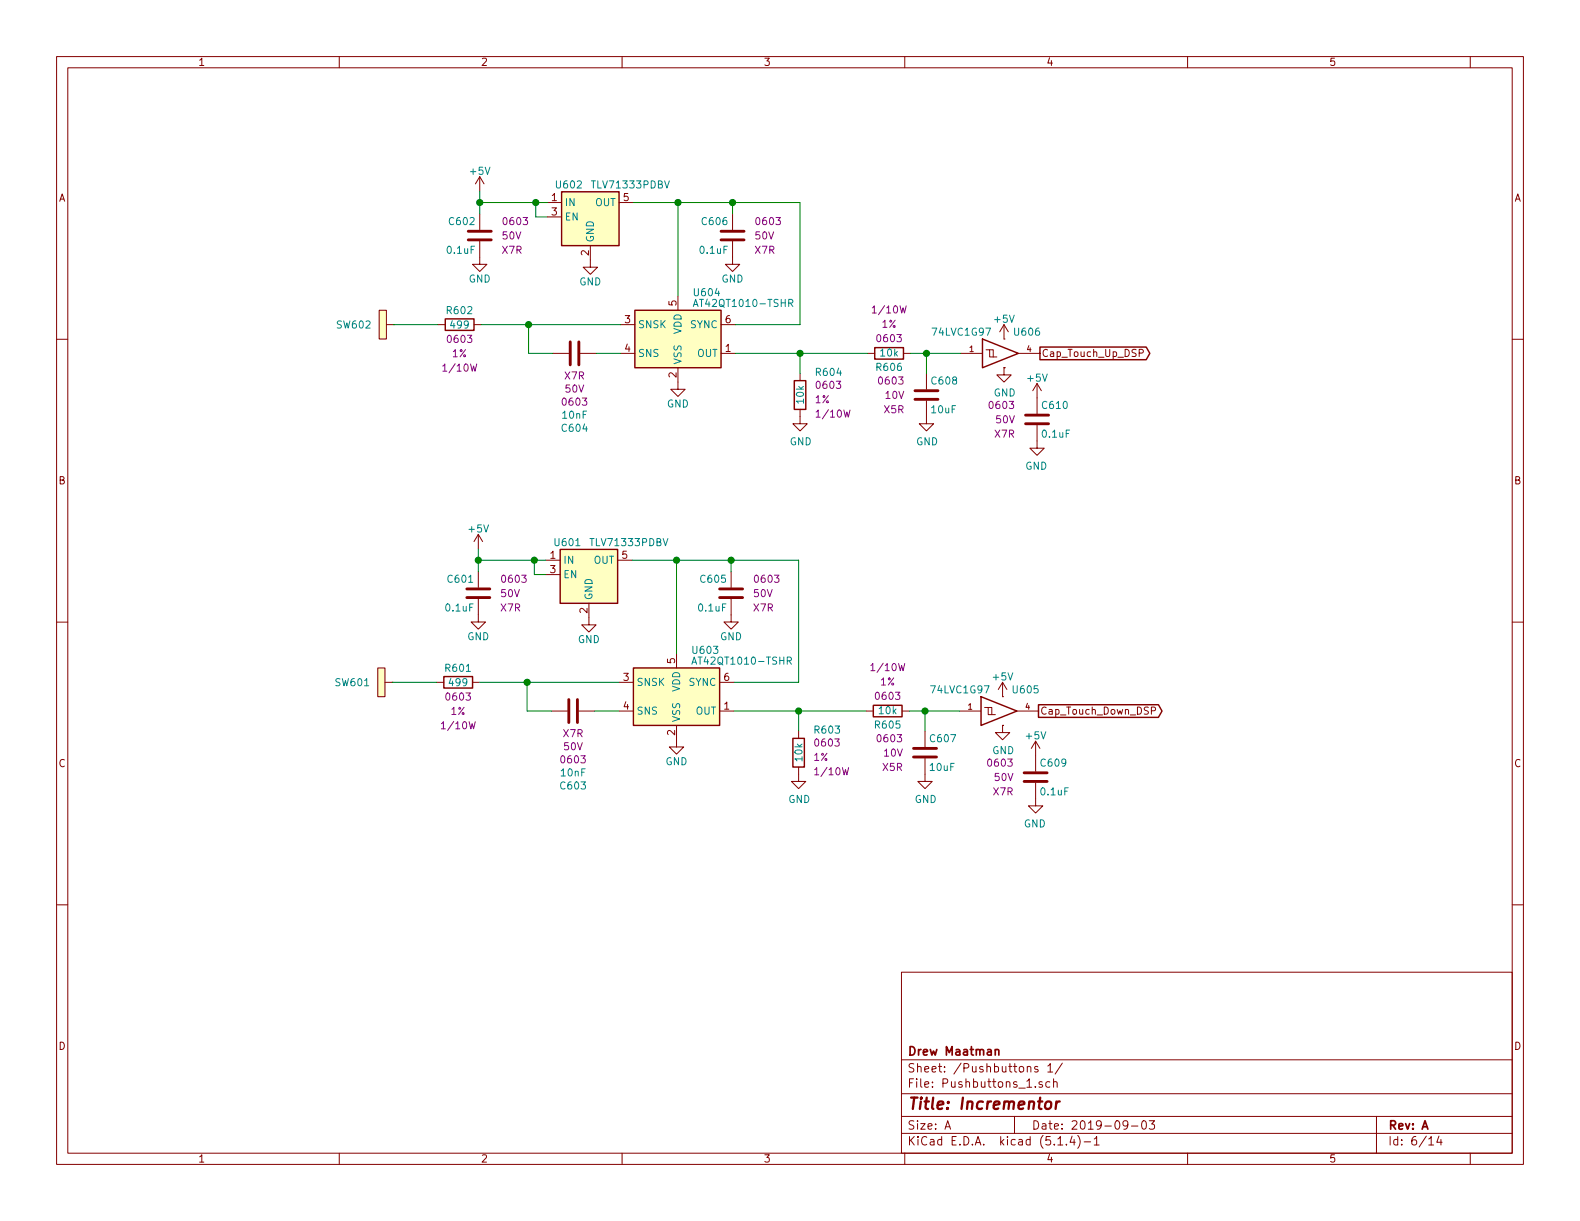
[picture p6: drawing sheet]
EESchema Schematic File Version 4
LIBS:IV-6_Display_Board-cache
EELAYER 30 0
EELAYER END
$Descr A 11000 8500
encoding utf-8
Sheet 6 14
Title "Incrementor"
Date "2019-09-03"
Rev "A"
Comp "Drew Maatman"
Comment1 ""
Comment2 ""
Comment3 ""
Comment4 ""
$EndDescr
$Comp
L Sensor_Touch:AT42QT1010-TSHR U604
U 1 1
P 4720 2360
AR Path="/5E28CFDF/5DF3B23F" Ref="U604"  Part="1" 
AR Path="/5E36CE18/5DF3B23F" Ref="U?"  Part="1" 
AR Path="/5E3C80C8/5DF3B23F" Ref="U?"  Part="1" 
AR Path="/5E3C97B4/5DF3B23F" Ref="U?"  Part="1" 
F 0 "U604" H 4620 2685 50  0000 R CNN
F 1 "AT42QT1010-TSHR" H 4620 2610 50  0000 R CNN
F 2 "TO_SOT_Packages_SMD:SOT-23-6" H 4770 2110 50  0001 L CNN
F 3 "http://ww1.microchip.com/downloads/en/DeviceDoc/Atmel-9541-AT42-QTouch-BSW-AT42QT1010_Datasheet.pdf" H 4990 2910 50  0001 C CNN
F 4 "AT42QT1010-TSHRCT-ND" H 4720 2360 50  0001 C CNN "Digi-Key PN"
	1    4720 2360
	-1   0    0    -1  
$EndComp
$Comp
L power:GND #PWR0608
U 1 1
P 4720 2660
AR Path="/5E28CFDF/5DF3B249" Ref="#PWR0608"  Part="1" 
AR Path="/5E36CE18/5DF3B249" Ref="#PWR?"  Part="1" 
AR Path="/5E3C80C8/5DF3B249" Ref="#PWR?"  Part="1" 
AR Path="/5E3C97B4/5DF3B249" Ref="#PWR?"  Part="1" 
F 0 "#PWR0608" H 4720 2410 50  0001 C CNN
F 1 "GND" H 4720 2510 50  0000 C CNN
F 2 "" H 4720 2660 50  0001 C CNN
F 3 "" H 4720 2660 50  0001 C CNN
	1    4720 2660
	-1   0    0    -1  
$EndComp
$Comp
L Custom_Library:C_Custom C?
U 1 1
P 4000 2460
AR Path="/5C1D5CD8/5E53F844" Ref="C?"  Part="1" 
AR Path="/5C1D5CCA/5E53F844" Ref="C?"  Part="1" 
AR Path="/5C1E3A0B/5E53F844" Ref="C?"  Part="1" 
AR Path="/5C26E09A/5E53F844" Ref="C?"  Part="1" 
AR Path="/5D739492/5E53F844" Ref="C?"  Part="1" 
AR Path="/5E28CFDF/5E53F844" Ref="C604"  Part="1" 
AR Path="/5E36CE18/5E53F844" Ref="C?"  Part="1" 
AR Path="/5E3C80C8/5E53F844" Ref="C?"  Part="1" 
AR Path="/5E3C97B4/5E53F844" Ref="C?"  Part="1" 
F 0 "C604" V 3476 2460 50  0000 C CNN
F 1 "10nF" V 3567 2460 50  0000 C CNN
F 2 "Capacitors_SMD:C_0603" H 4038 2310 50  0001 C CNN
F 3 "" H 4025 2560 50  0001 C CNN
F 4 "1276-1921-1-ND" H -790 240 50  0001 C CNN "Digi-Key PN"
F 5 "0603" V 3658 2460 50  0000 C CNN "display_footprint"
F 6 "50V" V 3749 2460 50  0000 C CNN "Voltage"
F 7 "X7R" V 3840 2460 50  0000 C CNN "Dielectric"
	1    4000 2460
	0    1    -1   0   
$EndComp
Wire Wire Line
	4150 2460 4320 2460
$Comp
L Custom_Library:R_Custom R?
U 1 1
P 3200 2260
AR Path="/5C3165D8/5DF3B266" Ref="R?"  Part="1" 
AR Path="/5C26E09A/5DF3B266" Ref="R?"  Part="1" 
AR Path="/5D739492/5DF3B266" Ref="R?"  Part="1" 
AR Path="/5E28CFDF/5DF3B266" Ref="R602"  Part="1" 
AR Path="/5E36CE18/5DF3B266" Ref="R?"  Part="1" 
AR Path="/5E3C80C8/5DF3B266" Ref="R?"  Part="1" 
AR Path="/5E3C97B4/5DF3B266" Ref="R?"  Part="1" 
F 0 "R602" V 3100 2260 50  0000 C CNN
F 1 "499" V 3200 2260 50  0000 C CNN
F 2 "Resistors_SMD:R_0603" H 3200 2260 50  0001 C CNN
F 3 "" H 3200 2260 50  0001 C CNN
F 4 "P499HCT-ND" H 3500 2660 60  0001 C CNN "Digi-Key PN"
F 5 "0603" V 3300 2260 50  0000 C CNN "display_footprint"
F 6 "1%" V 3400 2260 50  0000 C CNN "Tolerance"
F 7 "1/10W" V 3500 2260 50  0000 C CNN "Wattage"
	1    3200 2260
	0    -1   1    0   
$EndComp
Wire Wire Line
	3350 2260 3680 2260
Wire Wire Line
	3850 2460 3680 2460
Wire Wire Line
	3680 2460 3680 2260
Connection ~ 3680 2260
Wire Wire Line
	3680 2260 4320 2260
$Comp
L Custom_Library:Cap_Touch SW602
U 1 1
P 2740 2260
AR Path="/5E28CFDF/5E53F848" Ref="SW602"  Part="1" 
AR Path="/5E36CE18/5E53F848" Ref="SW?"  Part="1" 
AR Path="/5E3C80C8/5E53F848" Ref="SW?"  Part="1" 
AR Path="/5E3C97B4/5E53F848" Ref="SW?"  Part="1" 
F 0 "SW602" V 2740 2410 50  0000 L CNN
F 1 "Cap_Touch" H 2740 2410 50  0001 C CNN
F 2 "Custom Footprints Library:Capacitive_Touch_Pad" H 2740 2260 60  0001 C CNN
F 3 "" H 2740 2260 60  0000 C CNN
	1    2740 2260
	0    -1   1    0   
$EndComp
Wire Wire Line
	2740 2260 3050 2260
$Comp
L Custom_Library:R_Custom R?
U 1 1
P 5570 2750
AR Path="/5D6B2673/5E53F84B" Ref="R?"  Part="1" 
AR Path="/5D784813/5E53F84B" Ref="R?"  Part="1" 
AR Path="/5D739492/5E53F84B" Ref="R?"  Part="1" 
AR Path="/5E28CFDF/5E53F84B" Ref="R604"  Part="1" 
AR Path="/5E36CE18/5E53F84B" Ref="R?"  Part="1" 
AR Path="/5E3C80C8/5E53F84B" Ref="R?"  Part="1" 
AR Path="/5E3C97B4/5E53F84B" Ref="R?"  Part="1" 
F 0 "R604" H 5670 2910 50  0000 L CNN
F 1 "10k" V 5570 2680 50  0000 L CNN
F 2 "Resistors_SMD:R_0603" H 5570 2750 50  0001 C CNN
F 3 "" H 5570 2750 50  0001 C CNN
F 4 "0603" H 5670 2820 50  0000 L CNN "display_footprint"
F 5 "1%" H 5670 2720 50  0000 L CNN "Tolerance"
F 6 "1/10W" H 5670 2620 50  0000 L CNN "Wattage"
F 7 "RMCF0603FT10K0CT-ND" H 5870 3150 60  0001 C CNN "Digi-Key PN"
	1    5570 2750
	1    0    0    -1  
$EndComp
$Comp
L power:GND #PWR?
U 1 1
P 5570 2900
AR Path="/5D6B2673/5DF3B28E" Ref="#PWR?"  Part="1" 
AR Path="/5D784813/5DF3B28E" Ref="#PWR?"  Part="1" 
AR Path="/5D739492/5DF3B28E" Ref="#PWR?"  Part="1" 
AR Path="/5E28CFDF/5DF3B28E" Ref="#PWR0612"  Part="1" 
AR Path="/5E36CE18/5DF3B28E" Ref="#PWR?"  Part="1" 
AR Path="/5E3C80C8/5DF3B28E" Ref="#PWR?"  Part="1" 
AR Path="/5E3C97B4/5DF3B28E" Ref="#PWR?"  Part="1" 
F 0 "#PWR0612" H 5570 2650 50  0001 C CNN
F 1 "GND" H 5575 2727 50  0000 C CNN
F 2 "" H 5570 2900 50  0001 C CNN
F 3 "" H 5570 2900 50  0001 C CNN
	1    5570 2900
	1    0    0    -1  
$EndComp
Wire Wire Line
	5570 2600 5570 2460
Wire Wire Line
	5570 2460 5120 2460
$Comp
L Custom_Library:R_Custom R?
U 1 1
P 6190 2460
AR Path="/5C3165D8/5DF3B29D" Ref="R?"  Part="1" 
AR Path="/5C26E09A/5DF3B29D" Ref="R?"  Part="1" 
AR Path="/5D739492/5DF3B29D" Ref="R?"  Part="1" 
AR Path="/5E28CFDF/5DF3B29D" Ref="R606"  Part="1" 
AR Path="/5E36CE18/5DF3B29D" Ref="R?"  Part="1" 
AR Path="/5E3C80C8/5DF3B29D" Ref="R?"  Part="1" 
AR Path="/5E3C97B4/5DF3B29D" Ref="R?"  Part="1" 
F 0 "R606" V 6090 2460 50  0000 C CNN
F 1 "10k" V 6190 2460 50  0000 C CNN
F 2 "Resistors_SMD:R_0603" H 6190 2460 50  0001 C CNN
F 3 "" H 6190 2460 50  0001 C CNN
F 4 "0603" V 6290 2460 50  0000 C CNN "display_footprint"
F 5 "1%" V 6390 2460 50  0000 C CNN "Tolerance"
F 6 "1/10W" V 6490 2460 50  0000 C CNN "Wattage"
F 7 "RMCF0603FT10K0CT-ND" H 6190 2460 50  0001 C CNN "Digi-Key PN"
	1    6190 2460
	0    1    -1   0   
$EndComp
Wire Wire Line
	6040 2460 5570 2460
Connection ~ 5570 2460
$Comp
L Custom_Library:C_Custom C?
U 1 1
P 6450 2750
AR Path="/5C1D5CD8/5DF3B2AD" Ref="C?"  Part="1" 
AR Path="/5C1D5CCA/5DF3B2AD" Ref="C?"  Part="1" 
AR Path="/5C26E09A/5DF3B2AD" Ref="C?"  Part="1" 
AR Path="/5D739492/5DF3B2AD" Ref="C?"  Part="1" 
AR Path="/5E28CFDF/5DF3B2AD" Ref="C608"  Part="1" 
AR Path="/5E36CE18/5DF3B2AD" Ref="C?"  Part="1" 
AR Path="/5E3C80C8/5DF3B2AD" Ref="C?"  Part="1" 
AR Path="/5E3C97B4/5DF3B2AD" Ref="C?"  Part="1" 
F 0 "C608" H 6475 2850 50  0000 L CNN
F 1 "10uF" H 6475 2650 50  0000 L CNN
F 2 "Capacitors_SMD:C_0603" H 6488 2600 50  0001 C CNN
F 3 "" H 6475 2850 50  0001 C CNN
F 4 "490-14372-1-ND" H 6875 3250 60  0001 C CNN "Digi-Key PN"
F 5 "0603" H 6300 2850 50  0000 R CNN "display_footprint"
F 6 "10V" H 6300 2750 50  0000 R CNN "Voltage"
F 7 "X5R" H 6300 2650 50  0000 R CNN "Dielectric"
	1    6450 2750
	1    0    0    -1  
$EndComp
$Comp
L power:GND #PWR?
U 1 1
P 6450 2900
AR Path="/5D6B2673/5E53F853" Ref="#PWR?"  Part="1" 
AR Path="/5D784813/5E53F853" Ref="#PWR?"  Part="1" 
AR Path="/5D739492/5E53F853" Ref="#PWR?"  Part="1" 
AR Path="/5E28CFDF/5E53F853" Ref="#PWR0614"  Part="1" 
AR Path="/5E36CE18/5E53F853" Ref="#PWR?"  Part="1" 
AR Path="/5E3C80C8/5E53F853" Ref="#PWR?"  Part="1" 
AR Path="/5E3C97B4/5E53F853" Ref="#PWR?"  Part="1" 
F 0 "#PWR0614" H 6450 2650 50  0001 C CNN
F 1 "GND" H 6455 2727 50  0000 C CNN
F 2 "" H 6450 2900 50  0001 C CNN
F 3 "" H 6450 2900 50  0001 C CNN
	1    6450 2900
	1    0    0    -1  
$EndComp
Wire Wire Line
	6450 2600 6450 2460
Wire Wire Line
	6450 2460 6340 2460
Wire Wire Line
	6690 2460 6450 2460
Connection ~ 6450 2460
$Comp
L power:GND #PWR?
U 1 1
P 6990 2560
AR Path="/5D6B2673/5E53F854" Ref="#PWR?"  Part="1" 
AR Path="/5D784813/5E53F854" Ref="#PWR?"  Part="1" 
AR Path="/5D739492/5E53F854" Ref="#PWR?"  Part="1" 
AR Path="/5E28CFDF/5E53F854" Ref="#PWR0618"  Part="1" 
AR Path="/5E36CE18/5E53F854" Ref="#PWR?"  Part="1" 
AR Path="/5E3C80C8/5E53F854" Ref="#PWR?"  Part="1" 
AR Path="/5E3C97B4/5E53F854" Ref="#PWR?"  Part="1" 
F 0 "#PWR0618" H 6990 2310 50  0001 C CNN
F 1 "GND" H 6995 2387 50  0000 C CNN
F 2 "" H 6990 2560 50  0001 C CNN
F 3 "" H 6990 2560 50  0001 C CNN
	1    6990 2560
	1    0    0    -1  
$EndComp
$Comp
L Custom_Library:C_Custom C?
U 1 1
P 5100 1640
AR Path="/5C1D5CD8/5E53F85C" Ref="C?"  Part="1" 
AR Path="/5C1D5CCA/5E53F85C" Ref="C?"  Part="1" 
AR Path="/5C26E09A/5E53F85C" Ref="C?"  Part="1" 
AR Path="/5D739492/5E53F85C" Ref="C?"  Part="1" 
AR Path="/5E28CFDF/5E53F85C" Ref="C606"  Part="1" 
AR Path="/5E36CE18/5E53F85C" Ref="C?"  Part="1" 
AR Path="/5E3C80C8/5E53F85C" Ref="C?"  Part="1" 
AR Path="/5E3C97B4/5E53F85C" Ref="C?"  Part="1" 
F 0 "C606" H 5125 1740 50  0000 L CNN
F 1 "0.1uF" H 5125 1540 50  0000 L CNN
F 2 "Capacitors_SMD:C_0603" H 5138 1490 50  0001 C CNN
F 3 "" H 5125 1740 50  0001 C CNN
F 4 "311-1344-1-ND" H 5525 2140 60  0001 C CNN "Digi-Key PN"
F 5 "0603" H 4950 1740 50  0000 R CNN "display_footprint"
F 6 "50V" H 4950 1640 50  0000 R CNN "Voltage"
F 7 "X7R" H 4950 1540 50  0000 R CNN "Dielectric"
	1    5100 1640
	-1   0    0    -1  
$EndComp
$Comp
L power:GND #PWR0610
U 1 1
P 5100 1790
AR Path="/5E28CFDF/5E53F85F" Ref="#PWR0610"  Part="1" 
AR Path="/5E36CE18/5E53F85F" Ref="#PWR?"  Part="1" 
AR Path="/5E3C80C8/5E53F85F" Ref="#PWR?"  Part="1" 
AR Path="/5E3C97B4/5E53F85F" Ref="#PWR?"  Part="1" 
F 0 "#PWR0610" H 5100 1540 50  0001 C CNN
F 1 "GND" H 5100 1640 50  0000 C CNN
F 2 "" H 5100 1790 50  0001 C CNN
F 3 "" H 5100 1790 50  0001 C CNN
	1    5100 1790
	1    0    0    -1  
$EndComp
$Comp
L power:GND #PWR?
U 1 1
P 7220 3070
AR Path="/5D6B2673/5E53F859" Ref="#PWR?"  Part="1" 
AR Path="/5D784813/5E53F859" Ref="#PWR?"  Part="1" 
AR Path="/5D739492/5E53F859" Ref="#PWR?"  Part="1" 
AR Path="/5E28CFDF/5E53F859" Ref="#PWR0622"  Part="1" 
AR Path="/5E36CE18/5E53F859" Ref="#PWR?"  Part="1" 
AR Path="/5E3C80C8/5E53F859" Ref="#PWR?"  Part="1" 
AR Path="/5E3C97B4/5E53F859" Ref="#PWR?"  Part="1" 
F 0 "#PWR0622" H 7220 2820 50  0001 C CNN
F 1 "GND" H 7225 2897 50  0000 C CNN
F 2 "" H 7220 3070 50  0001 C CNN
F 3 "" H 7220 3070 50  0001 C CNN
	1    7220 3070
	-1   0    0    -1  
$EndComp
$Comp
L Custom_Library:C_Custom C?
U 1 1
P 7220 2920
AR Path="/5C1D5CD8/5E53F857" Ref="C?"  Part="1" 
AR Path="/5C1D5CCA/5E53F857" Ref="C?"  Part="1" 
AR Path="/5C26E09A/5E53F857" Ref="C?"  Part="1" 
AR Path="/5D739492/5E53F857" Ref="C?"  Part="1" 
AR Path="/5E28CFDF/5E53F857" Ref="C610"  Part="1" 
AR Path="/5E36CE18/5E53F857" Ref="C?"  Part="1" 
AR Path="/5E3C80C8/5E53F857" Ref="C?"  Part="1" 
AR Path="/5E3C97B4/5E53F857" Ref="C?"  Part="1" 
F 0 "C610" H 7245 3020 50  0000 L CNN
F 1 "0.1uF" H 7245 2820 50  0000 L CNN
F 2 "Capacitors_SMD:C_0603" H 7258 2770 50  0001 C CNN
F 3 "" H 7245 3020 50  0001 C CNN
F 4 "311-1344-1-ND" H 7645 3420 60  0001 C CNN "Digi-Key PN"
F 5 "0603" H 7070 3020 50  0000 R CNN "display_footprint"
F 6 "50V" H 7070 2920 50  0000 R CNN "Voltage"
F 7 "X7R" H 7070 2820 50  0000 R CNN "Dielectric"
	1    7220 2920
	1    0    0    -1  
$EndComp
$Comp
L IV-6_Display_Board-rescue:TLV71333PDBV-Regulator_Linear U602
U 1 1
P 4110 1510
AR Path="/5E28CFDF/5E361FE3" Ref="U602"  Part="1" 
AR Path="/5E36CE18/5E361FE3" Ref="U?"  Part="1" 
AR Path="/5E3C80C8/5E361FE3" Ref="U?"  Part="1" 
AR Path="/5E3C97B4/5E361FE3" Ref="U?"  Part="1" 
AR Path="/5E361FE3" Ref="U?"  Part="1" 
F 0 "U602" H 3960 1735 50  0000 C CNN
F 1 "TLV71333PDBV" H 4110 1735 50  0000 L CNN
F 2 "Package_TO_SOT_SMD:SOT-23-5" H 4110 1810 50  0001 C CIN
F 3 "http://www.ti.com/lit/ds/symlink/tlv713p.pdf" H 4110 1510 50  0001 C CNN
	1    4110 1510
	1    0    0    -1  
$EndComp
Wire Wire Line
	4410 1410 4720 1410
Wire Wire Line
	5100 1410 5100 1490
Wire Wire Line
	5100 1410 5570 1410
Wire Wire Line
	5570 1410 5570 2260
Wire Wire Line
	5570 2260 5120 2260
Connection ~ 5100 1410
Wire Wire Line
	4720 2060 4720 1410
Connection ~ 4720 1410
Wire Wire Line
	4720 1410 5100 1410
$Comp
L power:GND #PWR0606
U 1 1
P 4110 1810
AR Path="/5E28CFDF/5E53F862" Ref="#PWR0606"  Part="1" 
AR Path="/5E36CE18/5E53F862" Ref="#PWR?"  Part="1" 
AR Path="/5E3C80C8/5E53F862" Ref="#PWR?"  Part="1" 
AR Path="/5E3C97B4/5E53F862" Ref="#PWR?"  Part="1" 
F 0 "#PWR0606" H 4110 1560 50  0001 C CNN
F 1 "GND" H 4110 1660 50  0000 C CNN
F 2 "" H 4110 1810 50  0001 C CNN
F 3 "" H 4110 1810 50  0001 C CNN
	1    4110 1810
	1    0    0    -1  
$EndComp
$Comp
L Custom_Library:C_Custom C?
U 1 1
P 3340 1640
AR Path="/5C1D5CD8/5E53F864" Ref="C?"  Part="1" 
AR Path="/5C1D5CCA/5E53F864" Ref="C?"  Part="1" 
AR Path="/5C26E09A/5E53F864" Ref="C?"  Part="1" 
AR Path="/5D739492/5E53F864" Ref="C?"  Part="1" 
AR Path="/5E28CFDF/5E53F864" Ref="C602"  Part="1" 
AR Path="/5E36CE18/5E53F864" Ref="C?"  Part="1" 
AR Path="/5E3C80C8/5E53F864" Ref="C?"  Part="1" 
AR Path="/5E3C97B4/5E53F864" Ref="C?"  Part="1" 
F 0 "C602" H 3365 1740 50  0000 L CNN
F 1 "0.1uF" H 3365 1540 50  0000 L CNN
F 2 "Capacitors_SMD:C_0603" H 3378 1490 50  0001 C CNN
F 3 "" H 3365 1740 50  0001 C CNN
F 4 "311-1344-1-ND" H 3765 2140 60  0001 C CNN "Digi-Key PN"
F 5 "0603" H 3190 1740 50  0000 R CNN "display_footprint"
F 6 "50V" H 3190 1640 50  0000 R CNN "Voltage"
F 7 "X7R" H 3190 1540 50  0000 R CNN "Dielectric"
	1    3340 1640
	-1   0    0    -1  
$EndComp
$Comp
L power:GND #PWR0604
U 1 1
P 3340 1790
AR Path="/5E28CFDF/5E53F867" Ref="#PWR0604"  Part="1" 
AR Path="/5E36CE18/5E53F867" Ref="#PWR?"  Part="1" 
AR Path="/5E3C80C8/5E53F867" Ref="#PWR?"  Part="1" 
AR Path="/5E3C97B4/5E53F867" Ref="#PWR?"  Part="1" 
F 0 "#PWR0604" H 3340 1540 50  0001 C CNN
F 1 "GND" H 3340 1640 50  0000 C CNN
F 2 "" H 3340 1790 50  0001 C CNN
F 3 "" H 3340 1790 50  0001 C CNN
	1    3340 1790
	1    0    0    -1  
$EndComp
Wire Wire Line
	3810 1410 3730 1410
Wire Wire Line
	3340 1410 3340 1490
$Comp
L power:+5V #PWR0603
U 1 1
P 3340 1330
AR Path="/5E28CFDF/5E36AD8C" Ref="#PWR0603"  Part="1" 
AR Path="/5E36CE18/5E36AD8C" Ref="#PWR?"  Part="1" 
AR Path="/5E3C80C8/5E36AD8C" Ref="#PWR?"  Part="1" 
AR Path="/5E3C97B4/5E36AD8C" Ref="#PWR?"  Part="1" 
F 0 "#PWR0603" H 3340 1180 50  0001 C CNN
F 1 "+5V" H 3340 1470 50  0000 C CNN
F 2 "" H 3340 1330 50  0001 C CNN
F 3 "" H 3340 1330 50  0001 C CNN
	1    3340 1330
	1    0    0    -1  
$EndComp
Wire Wire Line
	3340 1330 3340 1410
Connection ~ 3340 1410
Wire Wire Line
	3810 1510 3730 1510
Wire Wire Line
	3730 1510 3730 1410
Connection ~ 3730 1410
Wire Wire Line
	3730 1410 3340 1410
$Comp
L Sensor_Touch:AT42QT1010-TSHR U603
U 1 1
P 4710 4850
AR Path="/5E28CFDF/5E36F13C" Ref="U603"  Part="1" 
AR Path="/5E36CE18/5E36F13C" Ref="U?"  Part="1" 
AR Path="/5E3C80C8/5E36F13C" Ref="U?"  Part="1" 
AR Path="/5E3C97B4/5E36F13C" Ref="U?"  Part="1" 
F 0 "U603" H 4610 5175 50  0000 R CNN
F 1 "AT42QT1010-TSHR" H 4610 5100 50  0000 R CNN
F 2 "TO_SOT_Packages_SMD:SOT-23-6" H 4760 4600 50  0001 L CNN
F 3 "http://ww1.microchip.com/downloads/en/DeviceDoc/Atmel-9541-AT42-QTouch-BSW-AT42QT1010_Datasheet.pdf" H 4980 5400 50  0001 C CNN
F 4 "AT42QT1010-TSHRCT-ND" H 4710 4850 50  0001 C CNN "Digi-Key PN"
	1    4710 4850
	-1   0    0    -1  
$EndComp
$Comp
L power:GND #PWR0607
U 1 1
P 4710 5150
AR Path="/5E28CFDF/5E36F146" Ref="#PWR0607"  Part="1" 
AR Path="/5E36CE18/5E36F146" Ref="#PWR?"  Part="1" 
AR Path="/5E3C80C8/5E36F146" Ref="#PWR?"  Part="1" 
AR Path="/5E3C97B4/5E36F146" Ref="#PWR?"  Part="1" 
F 0 "#PWR0607" H 4710 4900 50  0001 C CNN
F 1 "GND" H 4710 5000 50  0000 C CNN
F 2 "" H 4710 5150 50  0001 C CNN
F 3 "" H 4710 5150 50  0001 C CNN
	1    4710 5150
	-1   0    0    -1  
$EndComp
$Comp
L Custom_Library:C_Custom C?
U 1 1
P 3990 4950
AR Path="/5C1D5CD8/5E53F86C" Ref="C?"  Part="1" 
AR Path="/5C1D5CCA/5E53F86C" Ref="C?"  Part="1" 
AR Path="/5C1E3A0B/5E53F86C" Ref="C?"  Part="1" 
AR Path="/5C26E09A/5E53F86C" Ref="C?"  Part="1" 
AR Path="/5D739492/5E53F86C" Ref="C?"  Part="1" 
AR Path="/5E28CFDF/5E53F86C" Ref="C603"  Part="1" 
AR Path="/5E36CE18/5E53F86C" Ref="C?"  Part="1" 
AR Path="/5E3C80C8/5E53F86C" Ref="C?"  Part="1" 
AR Path="/5E3C97B4/5E53F86C" Ref="C?"  Part="1" 
F 0 "C603" V 3466 4950 50  0000 C CNN
F 1 "10nF" V 3557 4950 50  0000 C CNN
F 2 "Capacitors_SMD:C_0603" H 4028 4800 50  0001 C CNN
F 3 "" H 4015 5050 50  0001 C CNN
F 4 "1276-1921-1-ND" H -800 2730 50  0001 C CNN "Digi-Key PN"
F 5 "0603" V 3648 4950 50  0000 C CNN "display_footprint"
F 6 "50V" V 3739 4950 50  0000 C CNN "Voltage"
F 7 "X7R" V 3830 4950 50  0000 C CNN "Dielectric"
	1    3990 4950
	0    1    -1   0   
$EndComp
Wire Wire Line
	4140 4950 4310 4950
$Comp
L Custom_Library:R_Custom R?
U 1 1
P 3190 4750
AR Path="/5C3165D8/5E36F163" Ref="R?"  Part="1" 
AR Path="/5C26E09A/5E36F163" Ref="R?"  Part="1" 
AR Path="/5D739492/5E36F163" Ref="R?"  Part="1" 
AR Path="/5E28CFDF/5E36F163" Ref="R601"  Part="1" 
AR Path="/5E36CE18/5E36F163" Ref="R?"  Part="1" 
AR Path="/5E3C80C8/5E36F163" Ref="R?"  Part="1" 
AR Path="/5E3C97B4/5E36F163" Ref="R?"  Part="1" 
F 0 "R601" V 3090 4750 50  0000 C CNN
F 1 "499" V 3190 4750 50  0000 C CNN
F 2 "Resistors_SMD:R_0603" H 3190 4750 50  0001 C CNN
F 3 "" H 3190 4750 50  0001 C CNN
F 4 "P499HCT-ND" H 3490 5150 60  0001 C CNN "Digi-Key PN"
F 5 "0603" V 3290 4750 50  0000 C CNN "display_footprint"
F 6 "1%" V 3390 4750 50  0000 C CNN "Tolerance"
F 7 "1/10W" V 3490 4750 50  0000 C CNN "Wattage"
	1    3190 4750
	0    -1   1    0   
$EndComp
Wire Wire Line
	3340 4750 3670 4750
Wire Wire Line
	3840 4950 3670 4950
Wire Wire Line
	3670 4950 3670 4750
Connection ~ 3670 4750
Wire Wire Line
	3670 4750 4310 4750
$Comp
L Custom_Library:Cap_Touch SW601
U 1 1
P 2730 4750
AR Path="/5E28CFDF/5E53F86E" Ref="SW601"  Part="1" 
AR Path="/5E36CE18/5E53F86E" Ref="SW?"  Part="1" 
AR Path="/5E3C80C8/5E53F86E" Ref="SW?"  Part="1" 
AR Path="/5E3C97B4/5E53F86E" Ref="SW?"  Part="1" 
F 0 "SW601" V 2730 4900 50  0000 L CNN
F 1 "Cap_Touch" H 2730 4900 50  0001 C CNN
F 2 "Custom Footprints Library:Capacitive_Touch_Pad" H 2730 4750 60  0001 C CNN
F 3 "" H 2730 4750 60  0000 C CNN
	1    2730 4750
	0    -1   1    0   
$EndComp
Wire Wire Line
	2730 4750 3040 4750
$Comp
L Custom_Library:R_Custom R?
U 1 1
P 5560 5240
AR Path="/5D6B2673/5E53F86F" Ref="R?"  Part="1" 
AR Path="/5D784813/5E53F86F" Ref="R?"  Part="1" 
AR Path="/5D739492/5E53F86F" Ref="R?"  Part="1" 
AR Path="/5E28CFDF/5E53F86F" Ref="R603"  Part="1" 
AR Path="/5E36CE18/5E53F86F" Ref="R?"  Part="1" 
AR Path="/5E3C80C8/5E53F86F" Ref="R?"  Part="1" 
AR Path="/5E3C97B4/5E53F86F" Ref="R?"  Part="1" 
F 0 "R603" H 5660 5400 50  0000 L CNN
F 1 "10k" V 5560 5170 50  0000 L CNN
F 2 "Resistors_SMD:R_0603" H 5560 5240 50  0001 C CNN
F 3 "" H 5560 5240 50  0001 C CNN
F 4 "0603" H 5660 5310 50  0000 L CNN "display_footprint"
F 5 "1%" H 5660 5210 50  0000 L CNN "Tolerance"
F 6 "1/10W" H 5660 5110 50  0000 L CNN "Wattage"
F 7 "RMCF0603FT10K0CT-ND" H 5860 5640 60  0001 C CNN "Digi-Key PN"
	1    5560 5240
	1    0    0    -1  
$EndComp
$Comp
L power:GND #PWR?
U 1 1
P 5560 5390
AR Path="/5D6B2673/5E53F870" Ref="#PWR?"  Part="1" 
AR Path="/5D784813/5E53F870" Ref="#PWR?"  Part="1" 
AR Path="/5D739492/5E53F870" Ref="#PWR?"  Part="1" 
AR Path="/5E28CFDF/5E53F870" Ref="#PWR0611"  Part="1" 
AR Path="/5E36CE18/5E53F870" Ref="#PWR?"  Part="1" 
AR Path="/5E3C80C8/5E53F870" Ref="#PWR?"  Part="1" 
AR Path="/5E3C97B4/5E53F870" Ref="#PWR?"  Part="1" 
F 0 "#PWR0611" H 5560 5140 50  0001 C CNN
F 1 "GND" H 5565 5217 50  0000 C CNN
F 2 "" H 5560 5390 50  0001 C CNN
F 3 "" H 5560 5390 50  0001 C CNN
	1    5560 5390
	1    0    0    -1  
$EndComp
Wire Wire Line
	5560 5090 5560 4950
Wire Wire Line
	5560 4950 5110 4950
$Comp
L Custom_Library:R_Custom R?
U 1 1
P 6180 4950
AR Path="/5C3165D8/5E53F871" Ref="R?"  Part="1" 
AR Path="/5C26E09A/5E53F871" Ref="R?"  Part="1" 
AR Path="/5D739492/5E53F871" Ref="R?"  Part="1" 
AR Path="/5E28CFDF/5E53F871" Ref="R605"  Part="1" 
AR Path="/5E36CE18/5E53F871" Ref="R?"  Part="1" 
AR Path="/5E3C80C8/5E53F871" Ref="R?"  Part="1" 
AR Path="/5E3C97B4/5E53F871" Ref="R?"  Part="1" 
F 0 "R605" V 6080 4950 50  0000 C CNN
F 1 "10k" V 6180 4950 50  0000 C CNN
F 2 "Resistors_SMD:R_0603" H 6180 4950 50  0001 C CNN
F 3 "" H 6180 4950 50  0001 C CNN
F 4 "0603" V 6280 4950 50  0000 C CNN "display_footprint"
F 5 "1%" V 6380 4950 50  0000 C CNN "Tolerance"
F 6 "1/10W" V 6480 4950 50  0000 C CNN "Wattage"
F 7 "RMCF0603FT10K0CT-ND" H 6180 4950 50  0001 C CNN "Digi-Key PN"
	1    6180 4950
	0    1    -1   0   
$EndComp
Wire Wire Line
	6030 4950 5560 4950
Connection ~ 5560 4950
$Comp
L Custom_Library:C_Custom C?
U 1 1
P 6440 5240
AR Path="/5C1D5CD8/5E53F872" Ref="C?"  Part="1" 
AR Path="/5C1D5CCA/5E53F872" Ref="C?"  Part="1" 
AR Path="/5C26E09A/5E53F872" Ref="C?"  Part="1" 
AR Path="/5D739492/5E53F872" Ref="C?"  Part="1" 
AR Path="/5E28CFDF/5E53F872" Ref="C607"  Part="1" 
AR Path="/5E36CE18/5E53F872" Ref="C?"  Part="1" 
AR Path="/5E3C80C8/5E53F872" Ref="C?"  Part="1" 
AR Path="/5E3C97B4/5E53F872" Ref="C?"  Part="1" 
F 0 "C607" H 6465 5340 50  0000 L CNN
F 1 "10uF" H 6465 5140 50  0000 L CNN
F 2 "Capacitors_SMD:C_0603" H 6478 5090 50  0001 C CNN
F 3 "" H 6465 5340 50  0001 C CNN
F 4 "490-14372-1-ND" H 6865 5740 60  0001 C CNN "Digi-Key PN"
F 5 "0603" H 6290 5340 50  0000 R CNN "display_footprint"
F 6 "10V" H 6290 5240 50  0000 R CNN "Voltage"
F 7 "X5R" H 6290 5140 50  0000 R CNN "Dielectric"
	1    6440 5240
	1    0    0    -1  
$EndComp
$Comp
L power:GND #PWR?
U 1 1
P 6440 5390
AR Path="/5D6B2673/5E36F1B5" Ref="#PWR?"  Part="1" 
AR Path="/5D784813/5E36F1B5" Ref="#PWR?"  Part="1" 
AR Path="/5D739492/5E36F1B5" Ref="#PWR?"  Part="1" 
AR Path="/5E28CFDF/5E36F1B5" Ref="#PWR0613"  Part="1" 
AR Path="/5E36CE18/5E36F1B5" Ref="#PWR?"  Part="1" 
AR Path="/5E3C80C8/5E36F1B5" Ref="#PWR?"  Part="1" 
AR Path="/5E3C97B4/5E36F1B5" Ref="#PWR?"  Part="1" 
F 0 "#PWR0613" H 6440 5140 50  0001 C CNN
F 1 "GND" H 6445 5217 50  0000 C CNN
F 2 "" H 6440 5390 50  0001 C CNN
F 3 "" H 6440 5390 50  0001 C CNN
	1    6440 5390
	1    0    0    -1  
$EndComp
Wire Wire Line
	6440 5090 6440 4950
Wire Wire Line
	6440 4950 6330 4950
Wire Wire Line
	6680 4950 6440 4950
Connection ~ 6440 4950
$Comp
L power:GND #PWR?
U 1 1
P 6980 5050
AR Path="/5D6B2673/5E36F1C3" Ref="#PWR?"  Part="1" 
AR Path="/5D784813/5E36F1C3" Ref="#PWR?"  Part="1" 
AR Path="/5D739492/5E36F1C3" Ref="#PWR?"  Part="1" 
AR Path="/5E28CFDF/5E36F1C3" Ref="#PWR0616"  Part="1" 
AR Path="/5E36CE18/5E36F1C3" Ref="#PWR?"  Part="1" 
AR Path="/5E3C80C8/5E36F1C3" Ref="#PWR?"  Part="1" 
AR Path="/5E3C97B4/5E36F1C3" Ref="#PWR?"  Part="1" 
F 0 "#PWR0616" H 6980 4800 50  0001 C CNN
F 1 "GND" H 6985 4877 50  0000 C CNN
F 2 "" H 6980 5050 50  0001 C CNN
F 3 "" H 6980 5050 50  0001 C CNN
	1    6980 5050
	1    0    0    -1  
$EndComp
$Comp
L Custom_Library:C_Custom C?
U 1 1
P 5090 4130
AR Path="/5C1D5CD8/5E36F1DB" Ref="C?"  Part="1" 
AR Path="/5C1D5CCA/5E36F1DB" Ref="C?"  Part="1" 
AR Path="/5C26E09A/5E36F1DB" Ref="C?"  Part="1" 
AR Path="/5D739492/5E36F1DB" Ref="C?"  Part="1" 
AR Path="/5E28CFDF/5E36F1DB" Ref="C605"  Part="1" 
AR Path="/5E36CE18/5E36F1DB" Ref="C?"  Part="1" 
AR Path="/5E3C80C8/5E36F1DB" Ref="C?"  Part="1" 
AR Path="/5E3C97B4/5E36F1DB" Ref="C?"  Part="1" 
F 0 "C605" H 5115 4230 50  0000 L CNN
F 1 "0.1uF" H 5115 4030 50  0000 L CNN
F 2 "Capacitors_SMD:C_0603" H 5128 3980 50  0001 C CNN
F 3 "" H 5115 4230 50  0001 C CNN
F 4 "311-1344-1-ND" H 5515 4630 60  0001 C CNN "Digi-Key PN"
F 5 "0603" H 4940 4230 50  0000 R CNN "display_footprint"
F 6 "50V" H 4940 4130 50  0000 R CNN "Voltage"
F 7 "X7R" H 4940 4030 50  0000 R CNN "Dielectric"
	1    5090 4130
	-1   0    0    -1  
$EndComp
$Comp
L power:GND #PWR0609
U 1 1
P 5090 4280
AR Path="/5E28CFDF/5E36F1E5" Ref="#PWR0609"  Part="1" 
AR Path="/5E36CE18/5E36F1E5" Ref="#PWR?"  Part="1" 
AR Path="/5E3C80C8/5E36F1E5" Ref="#PWR?"  Part="1" 
AR Path="/5E3C97B4/5E36F1E5" Ref="#PWR?"  Part="1" 
F 0 "#PWR0609" H 5090 4030 50  0001 C CNN
F 1 "GND" H 5090 4130 50  0000 C CNN
F 2 "" H 5090 4280 50  0001 C CNN
F 3 "" H 5090 4280 50  0001 C CNN
	1    5090 4280
	1    0    0    -1  
$EndComp
$Comp
L power:GND #PWR?
U 1 1
P 7210 5560
AR Path="/5D6B2673/5E36F1F9" Ref="#PWR?"  Part="1" 
AR Path="/5D784813/5E36F1F9" Ref="#PWR?"  Part="1" 
AR Path="/5D739492/5E36F1F9" Ref="#PWR?"  Part="1" 
AR Path="/5E28CFDF/5E36F1F9" Ref="#PWR0620"  Part="1" 
AR Path="/5E36CE18/5E36F1F9" Ref="#PWR?"  Part="1" 
AR Path="/5E3C80C8/5E36F1F9" Ref="#PWR?"  Part="1" 
AR Path="/5E3C97B4/5E36F1F9" Ref="#PWR?"  Part="1" 
F 0 "#PWR0620" H 7210 5310 50  0001 C CNN
F 1 "GND" H 7215 5387 50  0000 C CNN
F 2 "" H 7210 5560 50  0001 C CNN
F 3 "" H 7210 5560 50  0001 C CNN
	1    7210 5560
	-1   0    0    -1  
$EndComp
$Comp
L Custom_Library:C_Custom C?
U 1 1
P 7210 5410
AR Path="/5C1D5CD8/5E36F207" Ref="C?"  Part="1" 
AR Path="/5C1D5CCA/5E36F207" Ref="C?"  Part="1" 
AR Path="/5C26E09A/5E36F207" Ref="C?"  Part="1" 
AR Path="/5D739492/5E36F207" Ref="C?"  Part="1" 
AR Path="/5E28CFDF/5E36F207" Ref="C609"  Part="1" 
AR Path="/5E36CE18/5E36F207" Ref="C?"  Part="1" 
AR Path="/5E3C80C8/5E36F207" Ref="C?"  Part="1" 
AR Path="/5E3C97B4/5E36F207" Ref="C?"  Part="1" 
F 0 "C609" H 7235 5510 50  0000 L CNN
F 1 "0.1uF" H 7235 5310 50  0000 L CNN
F 2 "Capacitors_SMD:C_0603" H 7248 5260 50  0001 C CNN
F 3 "" H 7235 5510 50  0001 C CNN
F 4 "311-1344-1-ND" H 7635 5910 60  0001 C CNN "Digi-Key PN"
F 5 "0603" H 7060 5510 50  0000 R CNN "display_footprint"
F 6 "50V" H 7060 5410 50  0000 R CNN "Voltage"
F 7 "X7R" H 7060 5310 50  0000 R CNN "Dielectric"
	1    7210 5410
	1    0    0    -1  
$EndComp
$Comp
L IV-6_Display_Board-rescue:TLV71333PDBV-Regulator_Linear U601
U 1 1
P 4100 4000
AR Path="/5E28CFDF/5E53F87A" Ref="U601"  Part="1" 
AR Path="/5E36CE18/5E53F87A" Ref="U?"  Part="1" 
AR Path="/5E3C80C8/5E53F87A" Ref="U?"  Part="1" 
AR Path="/5E3C97B4/5E53F87A" Ref="U?"  Part="1" 
AR Path="/5E53F87A" Ref="U?"  Part="1" 
F 0 "U601" H 3950 4225 50  0000 C CNN
F 1 "TLV71333PDBV" H 4100 4225 50  0000 L CNN
F 2 "Package_TO_SOT_SMD:SOT-23-5" H 4100 4300 50  0001 C CIN
F 3 "http://www.ti.com/lit/ds/symlink/tlv713p.pdf" H 4100 4000 50  0001 C CNN
	1    4100 4000
	1    0    0    -1  
$EndComp
Wire Wire Line
	4400 3900 4710 3900
Wire Wire Line
	5090 3900 5090 3980
Wire Wire Line
	5090 3900 5560 3900
Wire Wire Line
	5560 3900 5560 4750
Wire Wire Line
	5560 4750 5110 4750
Connection ~ 5090 3900
Wire Wire Line
	4710 4550 4710 3900
Connection ~ 4710 3900
Wire Wire Line
	4710 3900 5090 3900
$Comp
L power:GND #PWR0605
U 1 1
P 4100 4300
AR Path="/5E28CFDF/5E53F87B" Ref="#PWR0605"  Part="1" 
AR Path="/5E36CE18/5E53F87B" Ref="#PWR?"  Part="1" 
AR Path="/5E3C80C8/5E53F87B" Ref="#PWR?"  Part="1" 
AR Path="/5E3C97B4/5E53F87B" Ref="#PWR?"  Part="1" 
F 0 "#PWR0605" H 4100 4050 50  0001 C CNN
F 1 "GND" H 4100 4150 50  0000 C CNN
F 2 "" H 4100 4300 50  0001 C CNN
F 3 "" H 4100 4300 50  0001 C CNN
	1    4100 4300
	1    0    0    -1  
$EndComp
$Comp
L Custom_Library:C_Custom C?
U 1 1
P 3330 4130
AR Path="/5C1D5CD8/5E53F87C" Ref="C?"  Part="1" 
AR Path="/5C1D5CCA/5E53F87C" Ref="C?"  Part="1" 
AR Path="/5C26E09A/5E53F87C" Ref="C?"  Part="1" 
AR Path="/5D739492/5E53F87C" Ref="C?"  Part="1" 
AR Path="/5E28CFDF/5E53F87C" Ref="C601"  Part="1" 
AR Path="/5E36CE18/5E53F87C" Ref="C?"  Part="1" 
AR Path="/5E3C80C8/5E53F87C" Ref="C?"  Part="1" 
AR Path="/5E3C97B4/5E53F87C" Ref="C?"  Part="1" 
F 0 "C601" H 3355 4230 50  0000 L CNN
F 1 "0.1uF" H 3355 4030 50  0000 L CNN
F 2 "Capacitors_SMD:C_0603" H 3368 3980 50  0001 C CNN
F 3 "" H 3355 4230 50  0001 C CNN
F 4 "311-1344-1-ND" H 3755 4630 60  0001 C CNN "Digi-Key PN"
F 5 "0603" H 3180 4230 50  0000 R CNN "display_footprint"
F 6 "50V" H 3180 4130 50  0000 R CNN "Voltage"
F 7 "X7R" H 3180 4030 50  0000 R CNN "Dielectric"
	1    3330 4130
	-1   0    0    -1  
$EndComp
$Comp
L power:GND #PWR0602
U 1 1
P 3330 4280
AR Path="/5E28CFDF/5E53F87D" Ref="#PWR0602"  Part="1" 
AR Path="/5E36CE18/5E53F87D" Ref="#PWR?"  Part="1" 
AR Path="/5E3C80C8/5E53F87D" Ref="#PWR?"  Part="1" 
AR Path="/5E3C97B4/5E53F87D" Ref="#PWR?"  Part="1" 
F 0 "#PWR0602" H 3330 4030 50  0001 C CNN
F 1 "GND" H 3330 4130 50  0000 C CNN
F 2 "" H 3330 4280 50  0001 C CNN
F 3 "" H 3330 4280 50  0001 C CNN
	1    3330 4280
	1    0    0    -1  
$EndComp
Wire Wire Line
	3800 3900 3720 3900
Wire Wire Line
	3330 3900 3330 3980
$Comp
L power:+5V #PWR0601
U 1 1
P 3330 3820
AR Path="/5E28CFDF/5E53F87E" Ref="#PWR0601"  Part="1" 
AR Path="/5E36CE18/5E53F87E" Ref="#PWR?"  Part="1" 
AR Path="/5E3C80C8/5E53F87E" Ref="#PWR?"  Part="1" 
AR Path="/5E3C97B4/5E53F87E" Ref="#PWR?"  Part="1" 
F 0 "#PWR0601" H 3330 3670 50  0001 C CNN
F 1 "+5V" H 3330 3960 50  0000 C CNN
F 2 "" H 3330 3820 50  0001 C CNN
F 3 "" H 3330 3820 50  0001 C CNN
	1    3330 3820
	1    0    0    -1  
$EndComp
Wire Wire Line
	3330 3820 3330 3900
Connection ~ 3330 3900
Wire Wire Line
	3800 4000 3720 4000
Wire Wire Line
	3720 4000 3720 3900
Connection ~ 3720 3900
Wire Wire Line
	3720 3900 3330 3900
$Comp
L power:+5V #PWR0617
U 1 1
P 6990 2360
F 0 "#PWR0617" H 6990 2210 50  0001 C CNN
F 1 "+5V" H 6990 2500 50  0000 C CNN
F 2 "" H 6990 2360 50  0001 C CNN
F 3 "" H 6990 2360 50  0001 C CNN
	1    6990 2360
	1    0    0    -1  
$EndComp
$Comp
L power:+5V #PWR0615
U 1 1
P 6980 4850
F 0 "#PWR0615" H 6980 4700 50  0001 C CNN
F 1 "+5V" H 6980 4990 50  0000 C CNN
F 2 "" H 6980 4850 50  0001 C CNN
F 3 "" H 6980 4850 50  0001 C CNN
	1    6980 4850
	1    0    0    -1  
$EndComp
$Comp
L Custom_Library:74LVC1G97_Power_BUF U606
U 1 1
P 6990 2460
F 0 "U606" H 7050 2610 50  0000 L CNN
F 1 "74LVC1G97" H 6480 2610 50  0000 L CNN
F 2 "Package_TO_SOT_SMD:SOT-363_SC-70-6" H 7040 2460 50  0001 C CNN
F 3 "http://www.ti.com/lit/ds/symlink/sn74lvc1g97.pdf" H 7040 2460 50  0001 C CNN
	1    6990 2460
	1    0    0    -1  
$EndComp
$Comp
L Custom_Library:74LVC1G97_Power_BUF U605
U 1 1
P 6980 4950
F 0 "U605" H 7040 5100 50  0000 L CNN
F 1 "74LVC1G97" H 6470 5100 50  0000 L CNN
F 2 "Package_TO_SOT_SMD:SOT-363_SC-70-6" H 7030 4950 50  0001 C CNN
F 3 "http://www.ti.com/lit/ds/symlink/sn74lvc1g97.pdf" H 7030 4950 50  0001 C CNN
	1    6980 4950
	1    0    0    -1  
$EndComp
$Comp
L power:+5V #PWR0108
U 1 1
P 7210 5260
F 0 "#PWR0108" H 7210 5110 50  0001 C CNN
F 1 "+5V" H 7210 5400 50  0000 C CNN
F 2 "" H 7210 5260 50  0001 C CNN
F 3 "" H 7210 5260 50  0001 C CNN
	1    7210 5260
	1    0    0    -1  
$EndComp
$Comp
L power:+5V #PWR0109
U 1 1
P 7220 2770
F 0 "#PWR0109" H 7220 2620 50  0001 C CNN
F 1 "+5V" H 7220 2910 50  0000 C CNN
F 2 "" H 7220 2770 50  0001 C CNN
F 3 "" H 7220 2770 50  0001 C CNN
	1    7220 2770
	1    0    0    -1  
$EndComp
Text GLabel 7240 2460 2    50   Output ~ 0
Cap_Touch_Up_DSP
Text GLabel 7230 4950 2    50   Output ~ 0
Cap_Touch_Down_DSP
$EndSCHEMATC
